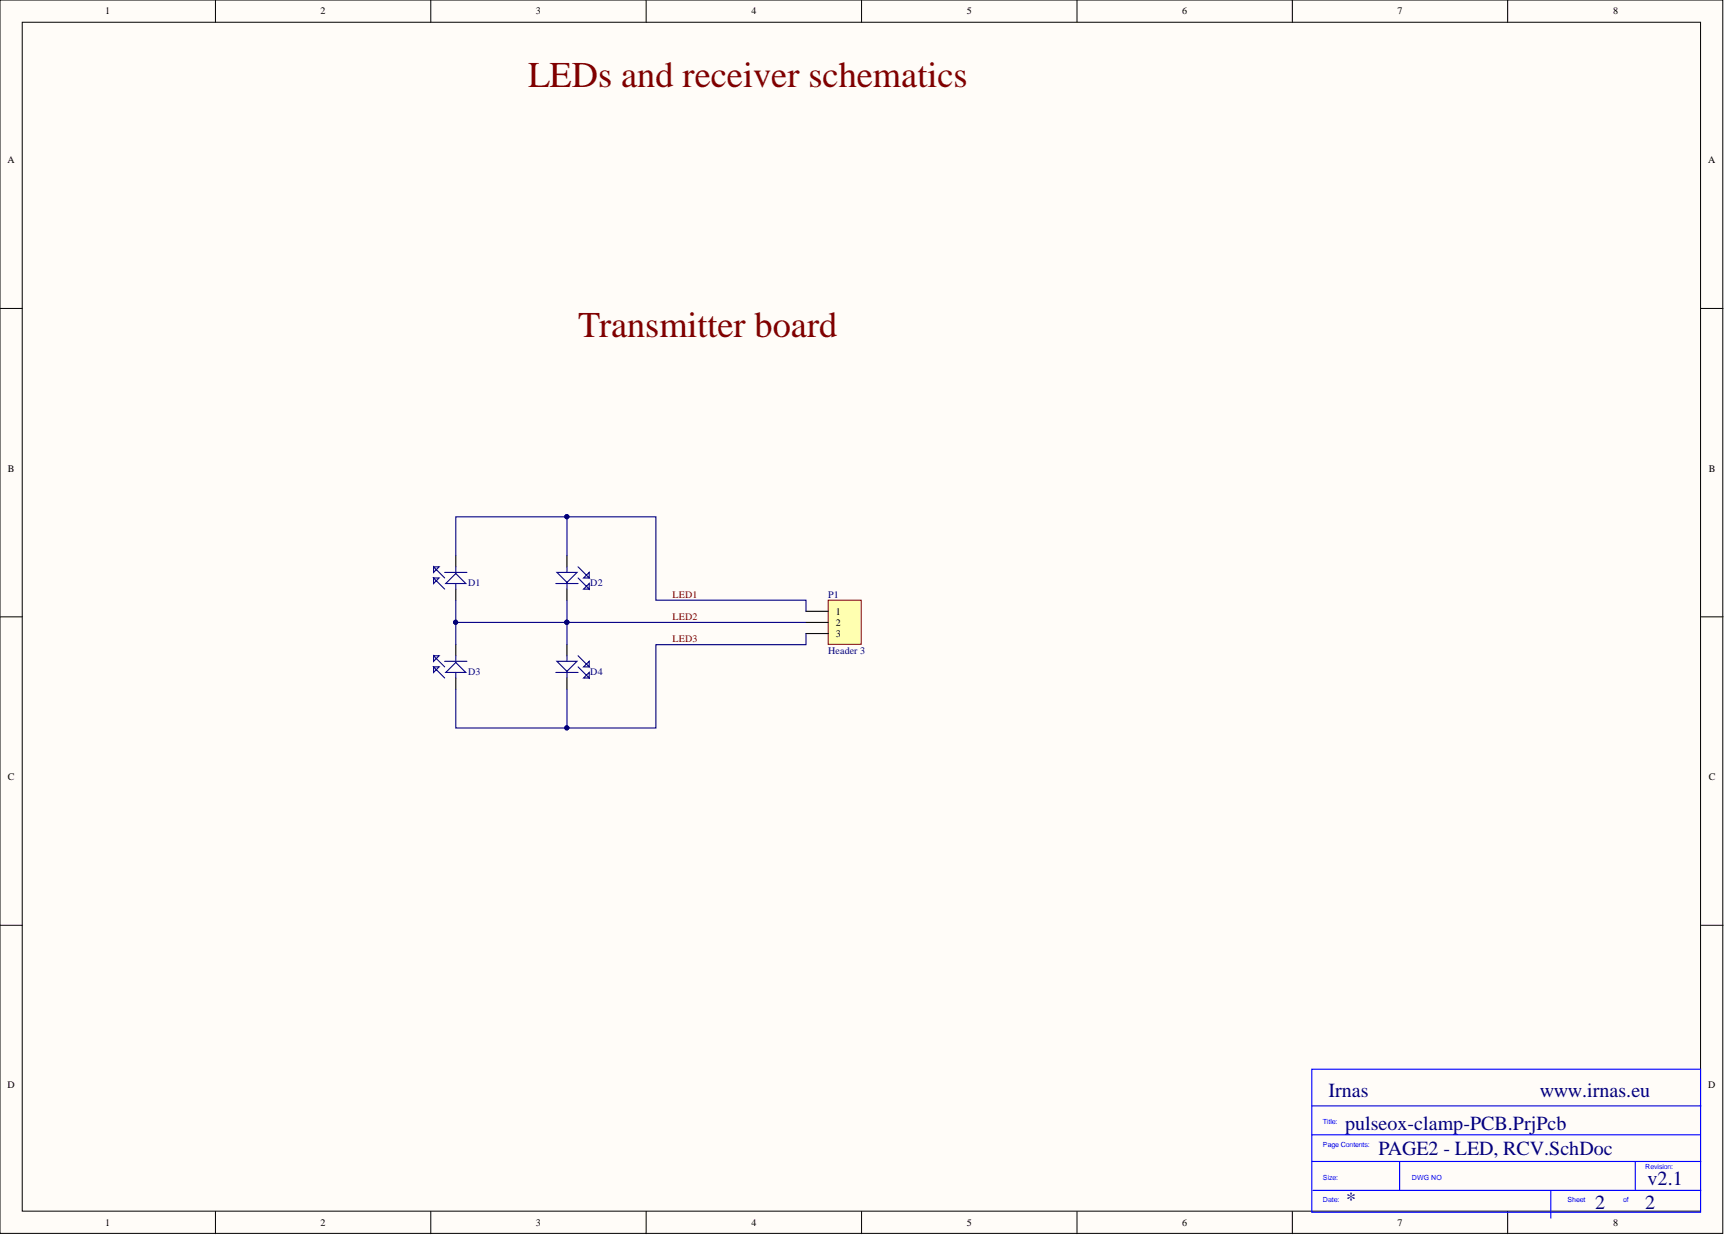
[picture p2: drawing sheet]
<svg xmlns="http://www.w3.org/2000/svg" width="393mm" height="282mm" viewBox="0 0 393 282" stroke-linecap="round" stroke-linejoin="round" font-family="sans-serif">
<g fill="#fffcf8" stroke="#000" stroke-width=".23">
<path d="M0 0h392.8v281.3h-392.8z"/>
<path d="M5.1 5.1h382.7v271.1h-382.7z"/>
</g>
<g fill="none" stroke="#000" stroke-width=".23">
<path d="M49.1 0v5.1M98.2 0v5.1M147.3 0v5.1M196.5 0v5.1M245.6 0v5.1M294.7 0v5.1M343.8 0v5.1M0 70.3h5.1M387.8 70.3h5.1M0 140.7h5.1M387.8 140.7h5.1M0 211h5.1"/>
<path d="M387.8 211h5.1M49.1 276.3v5M98.2 276.3v5M147.3 276.3v5M196.5 276.3v5M245.6 276.3v5M294.7 276.3v5M343.8 276.3v5"/>
</g>
<path d="M299.1 243.8h88.7v32.7h-88.7zM299.1 258.8h88.5M299.1 252.2h88.7M299.1 264.9h88.7M299.4 271.5h88.4M319.2 264.9v6.6M353.6 271.5v6.3M372.9 264.9v6.6" fill="none" stroke="#00f" stroke-width=".25"/>
<path d="M188.9 136.9h7.5v10h-7.5z" fill="#ffffb0" stroke="#800000" stroke-width=".23"/>
<path d="M103.9 126.7v2.6M103.9 134.3v2.6M129.3 126.7v2.6M129.3 134.3v2.6M183.8 139.4h5.1M103.9 147v2.5M103.9 154.6v2.6M129.3 147v2.5M129.3 154.6v2.6M183.8 141.9h5.1M183.8 144.5h5.1" fill="none" stroke="#000" stroke-width=".25"/>
<g fill="none" stroke="#0c0087" stroke-width=".25">
<path d="M98.9 129.3h1.2l-1.2 1.2v-1.2l2.5 2.5M98.9 131.8v1.3l1.2-1.3h-1.2l2.5 2.5M101.4 130.5h5.1M101.7 133.1l2.2-2.3 2.3 2.3zM103.9 129.3v1.2M103.9 133.1v1.2M126.7 133.1h5.1M127 130.5h4.6l-2.3 2.3zM129.3 129.3v1.2M129.3 133.1v1.2M131.8 131.8l2.6 2.5v-1.2l-1.3 1.2h1.3M131.8 129.3l2.6 2.5h-1.3l1.3-1.3v1.3"/>
<path d="M98.9 149.5h1.2l-1.2 1.3v-1.3l2.5 2.6M98.9 152.1v1.3l1.2-1.3h-1.2l2.5 2.5M101.4 150.8h5.1M101.7 153.4l2.2-2.3 2.3 2.3zM103.9 149.5v1.3M103.9 153.4v1.2M126.7 153.4h5.1M127 150.8h4.6l-2.3 2.3zM129.3 149.5v1.3M129.3 153.4v1.2M131.8 152.1l2.6 2.5v-1.2l-1.3 1.2h1.3M131.8 149.5l2.6 2.6h-1.3l1.3-1.3v1.3"/>
</g>
<path d="M129.3 117.9h20.3v19h34.2v2.5M103.9 126.7v-8.8h25.4v8.8M103.9 136.9v10.1M129.3 136.9v10.1M103.9 157.2v8.8h25.4v-8.8M103.9 141.9h79.9M183.8 144.5v2.5h-34.2v19h-20.3" fill="none" stroke="#000080" stroke-width=".25"/>
<g fill="#000080" stroke="#000080" stroke-width=".23">
<circle cx="129.2" cy="117.8" r=".47"/>
<circle cx="103.9" cy="141.9" r=".47"/>
<circle cx="129.2" cy="166" r=".47"/>
<circle cx="129.2" cy="141.9" r=".47"/>
</g>
<g font-size="8.3" fill="#800000">
<text x="120.4" y="19.8">LEDs and receiver schematics</text>
<text x="131.8" y="76.8">Transmitter board</text>
</g>
<g font-size="4.6" fill="#000080">
<text x="302.9" y="250.2">Irnas</text>
<text x="351.1" y="250.2">www.irnas.eu</text>
<text x="306.7" y="257.8">pulseox-clamp-PCB.PrjPcb</text>
<text x="314.3" y="263.4">PAGE2 - LED, RCV.SchDoc</text>
<text x="307" y="275">*</text>
<text x="363.8" y="275.8">2</text>
<text x="375.2" y="275.8">2</text>
<text x="375.7" y="270.2">v2.1</text>
</g>
<g font-size="2.3">
<text x="24" y="3.3">1</text>
<text x="73.1" y="3.3">2</text>
<text x="122.2" y="3.3">3</text>
<text x="171.4" y="3.3">4</text>
<text x="220.5" y="3.3">5</text>
<text x="269.6" y="3.3">6</text>
<text x="318.6" y="3.3">7</text>
<text x="367.8" y="3.3">8</text>
<text x="1.7" y="37.2">A</text>
<text x="389.5" y="37.2">A</text>
<text x="1.8" y="107.6">B</text>
<text x="389.6" y="107.6">B</text>
<text x="190.6" y="140.2">1</text>
<text x="190.6" y="142.7">2</text>
<text x="190.6" y="145.2">3</text>
<text x="1.8" y="177.9">C</text>
<text x="389.6" y="177.9">C</text>
<text x="1.7" y="248.2">D</text>
<text x="389.5" y="248.2">D</text>
<text x="24" y="279.6">1</text>
<text x="73.1" y="279.6">2</text>
<text x="122.2" y="279.6">3</text>
<text x="171.4" y="279.6">4</text>
<text x="220.5" y="279.6">5</text>
<text x="269.6" y="279.6">6</text>
<text x="318.6" y="279.6">7</text>
<text x="367.8" y="279.6">8</text>
</g>
<g font-size="2.3" fill="#000080">
<text x="106.7" y="133.6">D1</text>
<text x="134.6" y="133.6">D2</text>
<text x="188.9" y="136.4">P1</text>
<text x="188.9" y="149">Header 3</text>
<text x="106.7" y="153.9">D3</text>
<text x="134.6" y="153.9">D4</text>
</g>
<g font-size="2.3" fill="#800000">
<text x="153.4" y="136.4">LED1</text>
<text x="153.4" y="141.4">LED2</text>
<text x="153.4" y="146.5">LED3</text>
</g>
<g font-size="1.6" fill="#00f">
<text x="301.7" y="256.4">Title:</text>
<text x="301.7" y="261.5">Page Contents:</text>
<text x="301.7" y="269.1">Size:</text>
<text x="321.9" y="269.1">DWG NO</text>
<text x="375.2" y="266.6">Revision:</text>
<text x="301.7" y="274.2">Date:</text>
<text x="357.4" y="274.2">Sheet</text>
<text x="370.1" y="274.2">of</text>
</g>
</svg>
